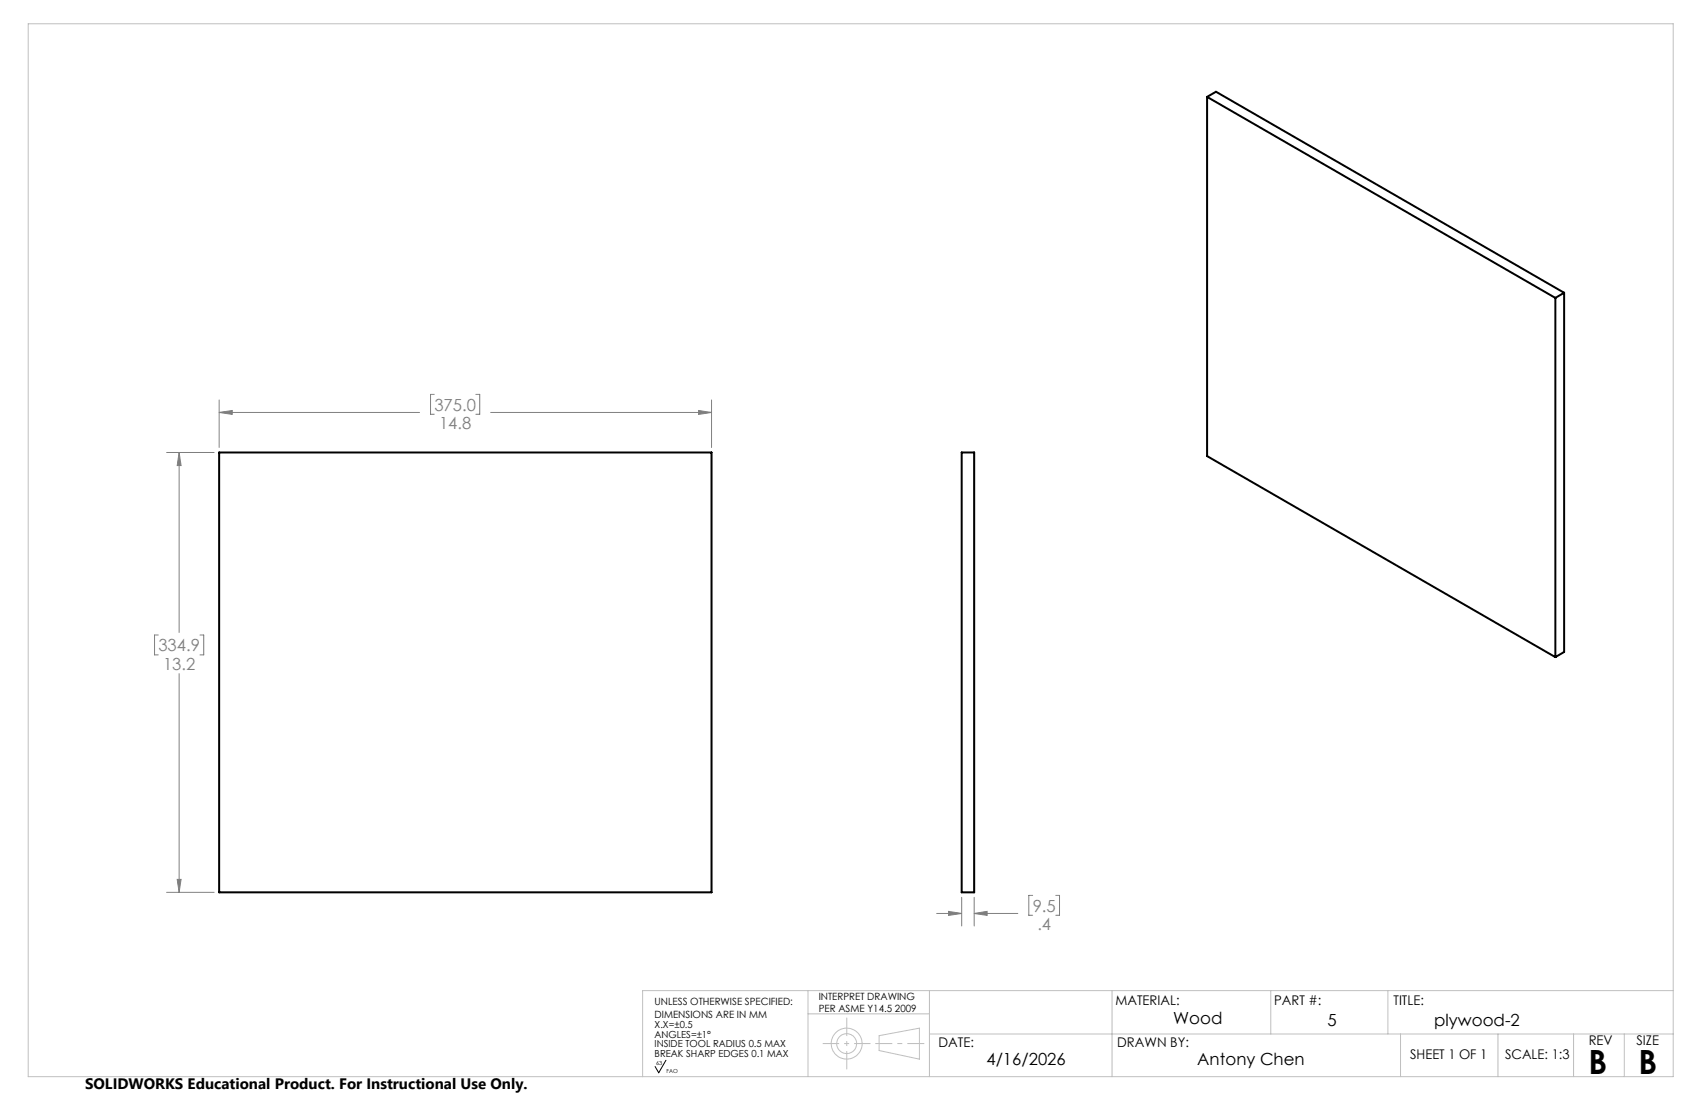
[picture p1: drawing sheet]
<svg xmlns="http://www.w3.org/2000/svg" width="432mm" height="279mm" viewBox="0 0 432 279" stroke-linecap="round" stroke-linejoin="round" font-family="sans-serif">
<path d="M306.4 24.6l2.3-1.3 88.4 51M306.4 24.6l88.4 51M306.4 24.6v91.1l88.4 51.1M394.8 75.6v91.2M397.1 74.3l-2.3 1.3M397.1 74.3v91.2l-2.3 1.3M55.6 114.8h125v111.6h-125zM244.1 114.8h3.2v111.6h-3.2z" fill="none" stroke="#000" stroke-width=".51"/>
<g fill="none" stroke="#808080" stroke-width=".25">
<path d="M42.3 114.8h12.1M45.5 114.8l.5 3.3h-1zM45.5 114.8v45.7M55.6 104.7l3.3-.5v1zM55.6 101.5v12.1M55.6 104.7h50.9M110.2 100.1h-.9v5h.9M120.8 100.1h1v5h-1M124.6 104.7h56M177.3 104.2l3.3 .5-3.3 .5zM180.6 101.5v12.1M40.2 161.1h-1v5.1h1"/>
<path d="M45.5 171v55.4M50.8 161.1h.9v5.1h-.9M42.3 226.4h12.1M45 223.2h1l-.5 3.2zM237.8 231.8h6.3M240.8 231.3l3.3 .5-3.3 .5zM244.1 227.7v7.3M247.3 231.8l3.3-.5v1zM247.3 227.7v7.3M247.3 231.8h11.1M262.1 227.2h-.9v5.1h.9M268 227.2h1v5.1h-1"/>
</g>
<g fill="none" stroke="#c0c0c0" stroke-width=".25">
<path d="M7.2 6h417.5v267.2h-417.5zM205.1 251.4v21.7M205.1 257.3h30.8M235.9 251.4v21.8M282.3 251.4v21.8M322.6 251.4v11M352.3 251.4v11M424.7 251.4h-261.6v21.8M223.2 262.8l10.2-1.9v7.9l-10.2-2.2zM235.9 262.4h188.8M355.5 262.4v10.8M380.3 262.4v10.8"/>
<path d="M399.5 262.4v10.8M412.3 262.4v10.8"/>
<circle cx="214.9" cy="264.8" r="3.9"/>
<circle cx="214.9" cy="264.8" r="2.52"/>
</g>
<path d="M214.9 258.3v13.1" fill="none" stroke="#c0c0c0" stroke-width=".25" stroke-dasharray="15.2 1.3 1.3 1.3" stroke-dashoffset="10.6" stroke-linecap="butt"/>
<path d="M208.9 264.8h12.1" fill="none" stroke="#c0c0c0" stroke-width=".25" stroke-dasharray="15.2 1.3 1.3 1.3" stroke-dashoffset="11.1" stroke-linecap="butt"/>
<path d="M222.2 264.8h12.4" fill="none" stroke="#c0c0c0" stroke-width=".25" stroke-dasharray="15.2 1.3 1.3 1.3" stroke-dashoffset="10.9" stroke-linecap="butt"/>
<path d="M169.1 269.1l-1.9 3.1-.9-1.5" fill="none" stroke="#000" stroke-width=".25"/>
<path d="M55.6 104.7l3.3-.5v1zM177.3 104.2l3.3 .5-3.3 .5zM45 223.2h1l-.5 3.2zM45.5 114.8l.5 3.3h-1zM247.3 231.8l3.3-.5v1zM240.8 231.3l3.3 .5-3.3 .5z" fill="#808080"/>
<g font-size="8.5">
<text x="403.2" y="272.6">B</text>
<text x="415.9" y="272.6">B</text>
</g>
<g font-size="4.2" fill="#808080">
<text x="110.3" y="104.2">375.0</text>
<text x="111.4" y="108.9">14.8</text>
<text x="40.2" y="165.3">334.9</text>
<text x="41.4" y="170">13.2</text>
<text x="262.2" y="231.3">9.5</text>
<text x="263.3" y="236.1">.4</text>
</g>
<g font-size="4.2">
<text x="297.8" y="259.9">Wood</text>
<text x="337" y="260.3">5</text>
<text x="364.1" y="260.3">plywood-2</text>
<text x="250.4" y="270.4">4/16/2026</text>
<text x="303.9" y="270.4">Antony Chen</text>
</g>
<text font-size="3.8" x="21.6" y="276.3">SOLIDWORKS Educational Product. For Instructional Use Only.</text>
<g font-size="3.4">
<text x="283.1" y="255">MATERIAL:</text>
<text x="323.4" y="255">PART #:</text>
<text x="353.8" y="255">TITLE:</text>
<text x="238.3" y="265.8">DATE:</text>
<text x="283.6" y="265.8">DRAWN BY:</text>
<text x="358" y="268.8">SHEET 1 OF 1</text>
<text x="382.1" y="268.8">SCALE: 1:3</text>
<text x="403.3" y="265.2">REV</text>
<text x="415.4" y="265.2">SIZE</text>
</g>
<g font-size="2.5">
<text x="166.2" y="255.1">UNLESS OTHERWISE SPECIFIED:</text>
<text x="207.8" y="253.8">INTERPRET DRAWING</text>
<text x="207.8" y="256.7">PER ASME Y14.5 2009</text>
<text x="166.2" y="258.4">DIMENSIONS ARE IN MM</text>
<text x="166.2" y="260.9">X.X=±0.5</text>
<text x="166.2" y="263.4">ANGLES=±1°</text>
<text x="166.2" y="265.8">INSIDE TOOL RADIUS 0.5 MAX</text>
<text x="166.2" y="268.3">BREAK SHARP EDGES 0.1 MAX</text>
</g>
<g font-size="1.4">
<text x="166.6" y="270.3">63</text>
<text x="169.2" y="272.2">FAO</text>
</g>
</svg>
